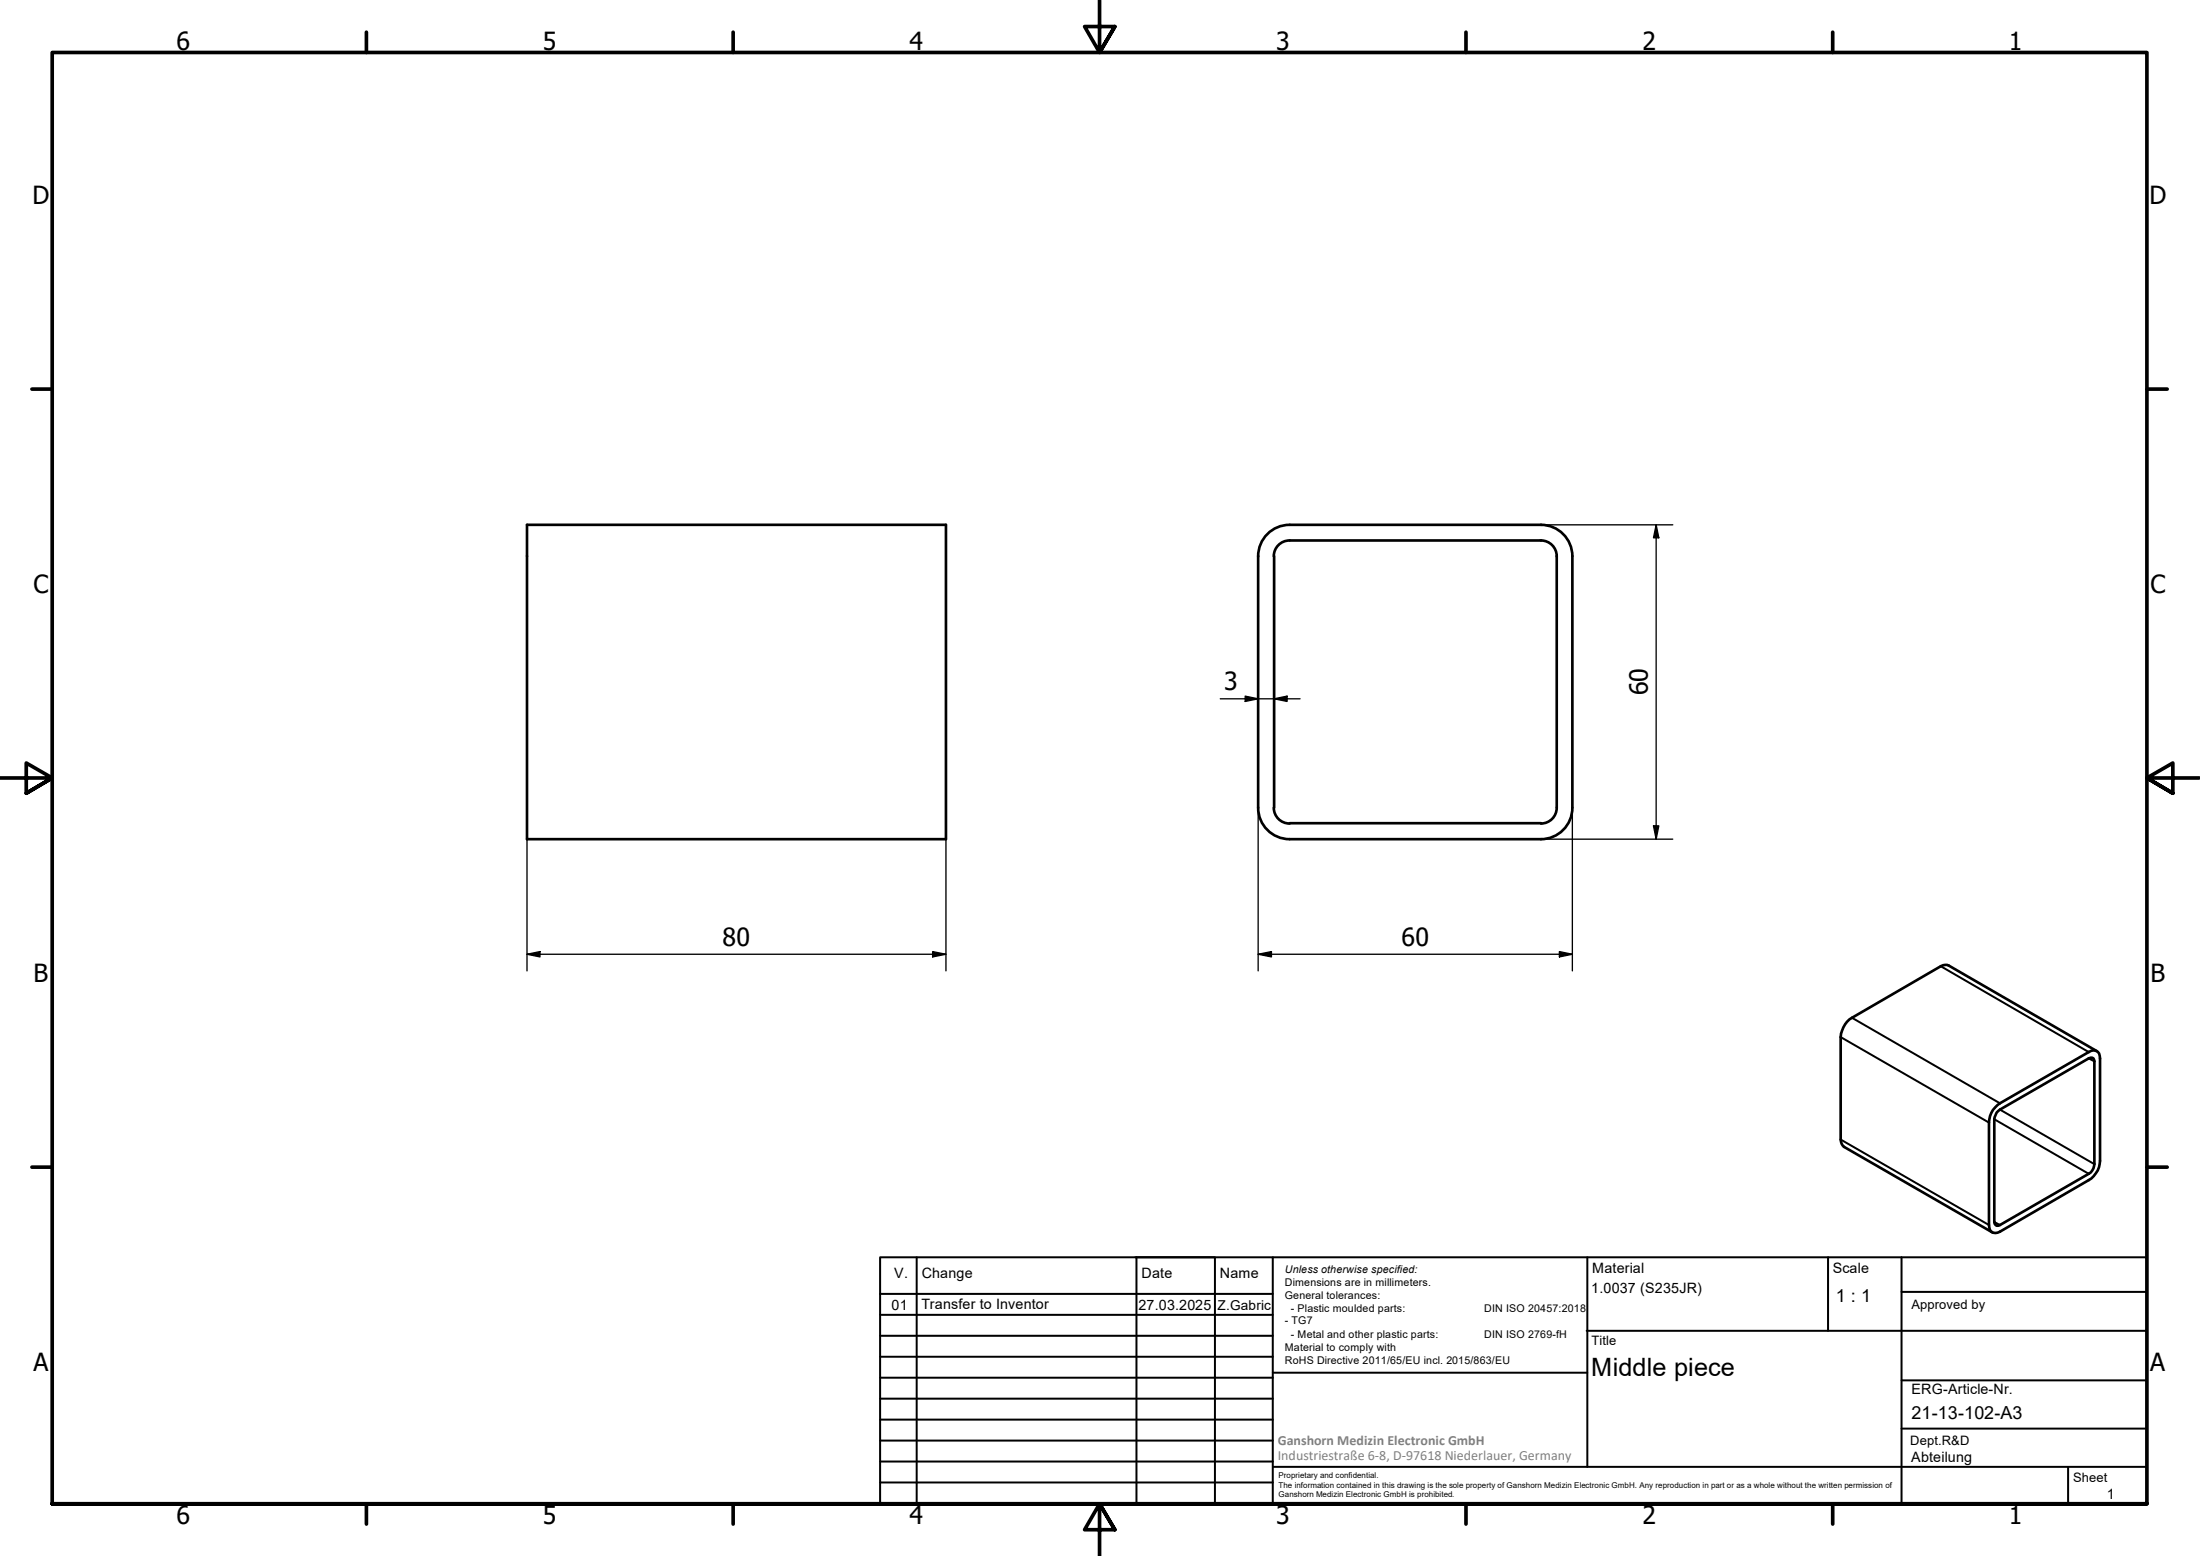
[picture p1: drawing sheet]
<svg xmlns="http://www.w3.org/2000/svg" width="420mm" height="297mm" viewBox="0 0 420 297" stroke-linecap="round" stroke-linejoin="round" font-family="sans-serif">
<!-- layer: Visible (ISO) -->
<g fill="none" stroke="#000" stroke-width=".51">
<path d="M100.6 100.2h80.1v60h-80.1zM240.3 106.2v48M243.3 106.2v48M246.3 100.2a6 6 0 0 0-6 6M246.3 103.2a3 3 0 0 0-3 3M246.3 100.2h48a6 6 0 0 1 6 6M246.3 103.2h48a3 3 0 0 1 3 3M297.3 106.2v48M300.3 106.2v48M240.3 154.2a6 6 0 0 0 6 6M243.3 154.2a3 3 0 0 0 3 3M246.3 157.1h48"/>
<path d="M297.3 154.2a3 3 0 0 1-3 3M300.3 154.2a6 6 0 0 1-6 6h-48M381.3 212.4l.7-.6 17.3-9.9a.59 .59 0 0 1 .7 .7v19.6a2.26 2.26 0 0 1-1.1 1.9l-16.9 9.8a.65 .65 0 0 1-.8 0 .65 .65 0 0 1-.3-.6v-19.6zM381.5 210.9l17.4-10.1a1.31 1.31 0 0 1 1.5-.1 1.31 1.31 0 0 1 .7 1.3v19.6a4.4 4.4 0 0 1-2.2 3.7l-16.9 9.8a1.3 1.3 0 0 1-1.5 .1 1.3 1.3 0 0 1-.6-1.3v-19.6a4.5 4.5 0 0 1 1.6-3.4zM400.4 200.6l-28.2-16.3a1.66 1.66 0 0 0-1.6 .2l-16.9 9.8a4.6 4.6 0 0 0-2.2 3.7v19.5a1.82 1.82 0 0 0 .7 1.4l28.3 16.4"/>
</g>
<!-- layer: Visible Narrow (ISO) -->
<path d="M351.5 198l28.4 16.3M353.7 194.3l28.3 16.3M370.6 184.5l28.3 16.3M351.5 217.5l28.4 16.4M380.9 213.7l18 10.4M382 211.8l18 10.4M398.9 202l1.1 .6M380.9 233.3l1.1 .6" fill="none" stroke="#000" stroke-width=".38"/>
<!-- layer: Border (ISO) -->
<g fill="none" stroke="#000" stroke-width=".7">
<path d="M70 6.1v3.9M140 6.1v3.9M210 0v10l-2.9-4.9h5.8l-2.9 4.9 2.9-4.9M280 6.1v3.9M350 6.1v3.9M6.1 74.3h3.9M410 74.3h3.9M0 148.5h10l-5-2.8v5.7l5-2.9-5 2.9M420 148.5h-10l5-2.8v5.7l-5-2.9 5 2.9M6.1 222.8h3.9M410 222.8h3.9M10 287.1v-277.1h400v277.1h-400h400"/>
<path d="M70 287.1v3.8M140 287.1v3.8M212.9 292l-2.9-4.9 2.9 4.9h-5.8l2.9-4.9v9.9M280 287.1v3.8M350 287.1v3.8"/>
</g>
<!-- layer: TitleBlock -->
<g fill="none" stroke="#000" stroke-width=".38">
<path d="M168.1 251h75M168.1 247h75M168.1 255h75M168.1 259h75M175.1 240v47M216.9 240h15M217 240v47M232 240v47M243.1 240.1v46.9h-75v-47h241.9v47.1h-167M303 254h107M303.1 240v40M349.1 240v14"/>
<path d="M363.2 240v47.1M363.2 246.6h46.8M168.1 271h75M168.1 263h75M168.1 267h75M168.1 275h75M168.1 279h75M243.1 262.1h60M363.2 272.7h46.8M363.2 263.5h46.8M168.1 283h75M216.9 287h15"/>
<path d="M243.1 280h166.9M395 280.1v7"/>
</g>
<!-- layer: Dimension (ISO) -->
<g fill="none" stroke="#000" stroke-width=".25">
<path d="M294.3 100.2h25.2M316.3 100.2l.5 2.5h-1zM316.3 100.2v60M233 133.4h15.3M237.8 132.9l2.5 .5-2.5 .5zM243.3 133.4l2.5-.5v1zM240.3 154.2v31.1M300.3 154.2v31.1M315.8 157.7h1l-.5 2.5zM100.6 160.2v25.1M180.7 160.2v25.1M294.3 160.2h25.2"/>
<path d="M100.6 182.2l2.5-.5v1zM100.6 182.2h80.1M178.1 181.7l2.6 .5-2.6 .5zM240.3 182.2l2.5-.5v1zM240.3 182.2h60M297.8 181.7l2.5 .5-2.5 .5z"/>
</g>
<path d="M316.3 100.2l.5 2.5h-1zM237.8 132.9l2.5 .5-2.5 .5zM243.3 133.4l2.5-.5v1zM315.8 157.7h1l-.5 2.5zM100.6 182.2l2.5-.5v1zM178.1 181.7l2.6 .5-2.6 .5zM240.3 182.2l2.5-.5v1zM297.8 181.7l2.5 .5-2.5 .5z" fill="#000"/>
<g font-size="4.8">
<text x="33.7" y="9.6">6</text>
<text x="103.7" y="9.6">5</text>
<text x="173.7" y="9.6">4</text>
<text x="243.7" y="9.6">3</text>
<text x="313.7" y="9.6">2</text>
<text x="383.7" y="9.6">1</text>
<text x="6.2" y="38.9">D</text>
<text x="410.5" y="38.9">D</text>
<text x="6.4" y="113.1">C</text>
<text x="410.7" y="113.1">C</text>
<text x="233.8" y="131.8">3</text>
<text x="314.7" y="132.8" transform="rotate(-90 314.7 132.8)">60</text>
<text x="138" y="180.6">80</text>
<text x="267.7" y="180.6">60</text>
<text x="6.4" y="187.4">B</text>
<text x="410.7" y="187.4">B</text>
<text x="6.4" y="261.7">A</text>
<text x="303.9" y="262.6">Middle piece</text>
<text x="410.7" y="261.7">A</text>
<text x="33.7" y="290.9">6</text>
<text x="103.7" y="290.9">5</text>
<text x="173.7" y="290.9">4</text>
<text x="243.7" y="290.9">3</text>
<text x="313.7" y="290.9">2</text>
<text x="383.7" y="290.9">1</text>
</g>
<g font-size="3.4">
<text x="350.6" y="248.5">1 : 1</text>
<text x="365.1" y="270.9">21-13-102-A3</text>
</g>
<g font-size="2.7">
<text x="170.8" y="244">V.</text>
<text x="176" y="244">Change</text>
<text x="218" y="244">Date</text>
<text x="233" y="244">Name</text>
<text x="304.1" y="243">Material</text>
<text x="350" y="243.1">Scale</text>
<text x="170.2" y="250">01</text>
<text x="176" y="249.9">Transfer to Inventor</text>
<text x="217.4" y="250">27.03.2025</text>
<text x="303.9" y="246.8">1.0037 (S235JR)</text>
<text x="365.1" y="266.1">ERG-Article-Nr.</text>
<text x="365" y="279">Abteilung</text>
<text x="402.3" y="286.2">1</text>
</g>
<g font-size="2.7" fill="#808080">
<text x="244" y="275.8">Ganshorn Medizin Electronic GmbH</text>
<text x="244" y="278.7">Industriestraße 6-8, D-97618 Niederlauer, Germany</text>
</g>
<text font-size="2.6" x="232.5" y="250">Z.Gabric</text>
<g font-size="2.5">
<text x="365.1" y="249.9">Approved by</text>
<text x="304" y="256.8">Title</text>
<text x="364.8" y="275.8">Dept.R&amp;D</text>
<text x="395.9" y="282.9">Sheet</text>
</g>
<g font-size="2">
<text x="245.4" y="242.9">Unless otherwise specified:</text>
<text x="245.4" y="245.4">Dimensions are in millimeters.</text>
<text x="245.4" y="247.9">General tolerances:</text>
<text x="246.5" y="250.4">- Plastic moulded parts:</text>
<text x="283.5" y="250.4">DIN ISO 20457:2018</text>
<text x="245.4" y="252.8">- TG7</text>
<text x="245.4" y="257.9">Material to comply with</text>
<text x="246.5" y="255.4">- Metal and other plastic parts:</text>
<text x="283.5" y="255.4">DIN ISO 2769-fH</text>
<text x="245.4" y="260.3">RoHS Directive 2011/65/EU incl. 2015/863/EU</text>
</g>
<g font-size="1.5">
<text x="244.2" y="282.2">Proprietary and confidential.</text>
<text x="244.2" y="284">The information contained in this drawing is the sole property of Ganshorn Medizin Electronic GmbH. Any reproduction in part or as a whole without the written permission of</text>
<text x="244.2" y="285.8">Ganshorn Medizin Electronic GmbH is prohibited.</text>
</g>
</svg>
